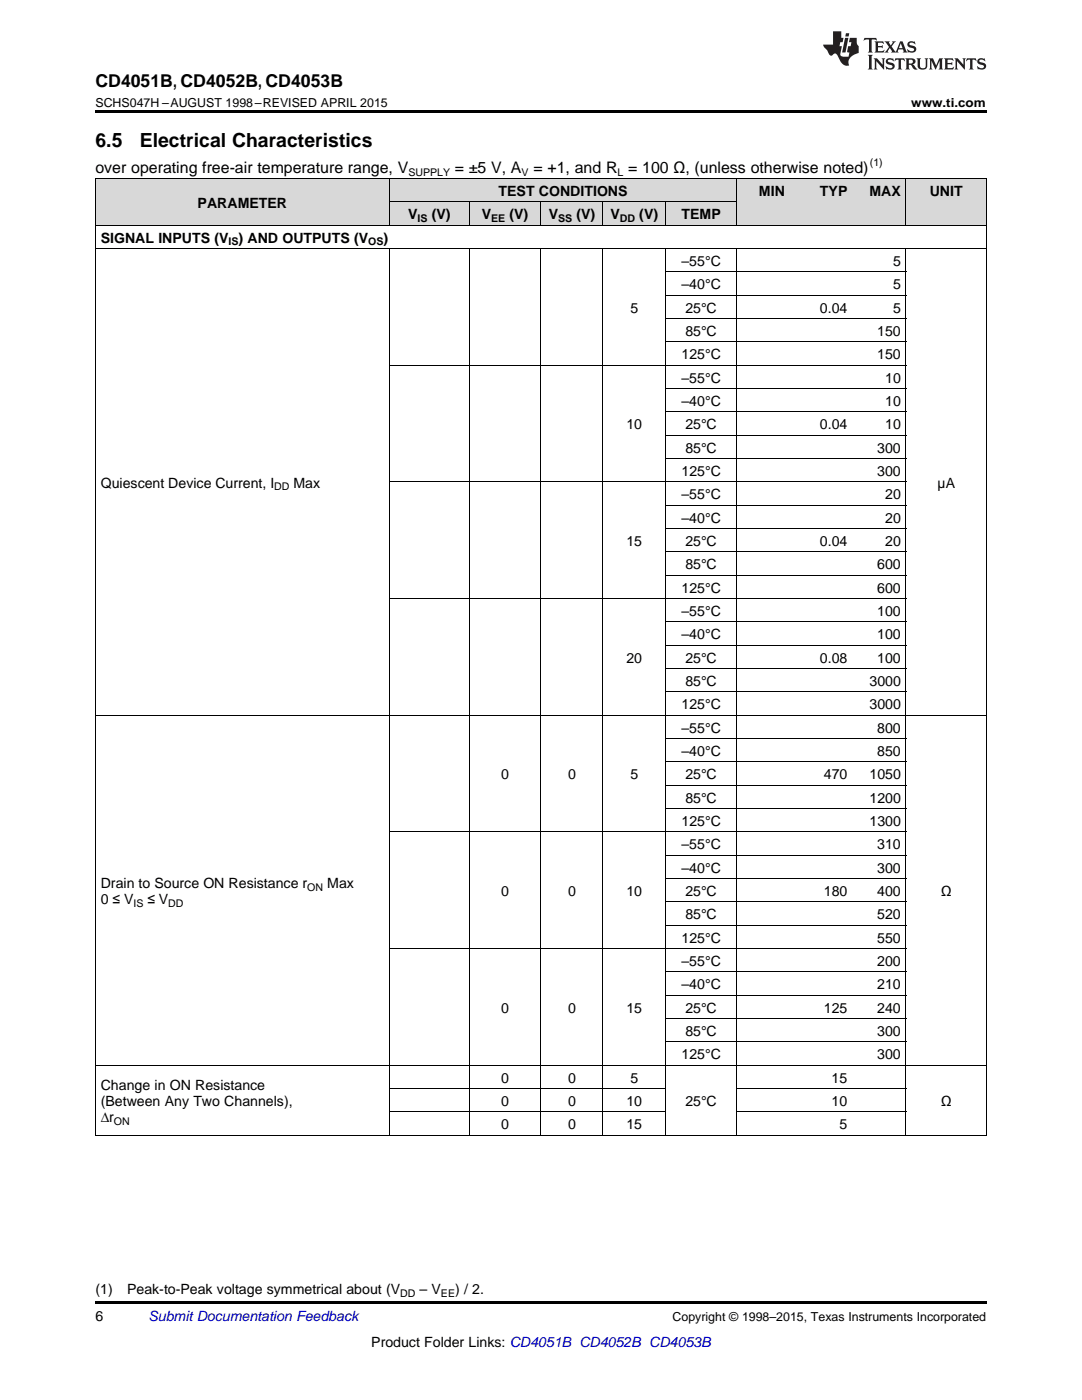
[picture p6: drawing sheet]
<svg xmlns="http://www.w3.org/2000/svg" width="216mm" height="279mm" viewBox="0 0 216 279" stroke-linecap="round" stroke-linejoin="round" font-family="sans-serif">
<g fill="#d8d8d8">
<path d="M19 35.7h19.6v9.3h-19.6z"/>
<path d="M38.6 35.7h17.8v9.3h-17.8z"/>
<path d="M56.4 35.7h21.3v9.3h-21.3z"/>
<path d="M77.7 40.4h16v4.6h-16z"/>
<path d="M93.7 40.4h14.2v4.6h-14.2z"/>
<path d="M107.9 40.4h12.5v4.6h-12.5z"/>
<path d="M120.4 40.4h12.4v4.6h-12.4z"/>
<path d="M132.8 40.4h14.2v4.6h-14.2z"/>
<path d="M147 35.7h10.7v9.3h-10.7z"/>
<path d="M157.7 35.7h12.5v9.3h-12.5z"/>
<path d="M170.2 35.7h10.6v9.3h-10.6z"/>
<path d="M180.8 35.7h16v9.3h-16z"/>
<path d="M77.7 35.7h16v4.7h-16z"/>
<path d="M93.7 35.7h14.2v4.7h-14.2z"/>
<path d="M107.9 35.7h12.5v4.7h-12.5z"/>
<path d="M120.4 35.7h12.4v4.7h-12.4z"/>
<path d="M132.8 35.7h14.2v4.7h-14.2z"/>
</g>
<path d="M19 22h177.8v.5h-177.8zM19 259.7h177.8v.5h-177.8z" fill="#000"/>
<g fill="none" stroke="#000" stroke-width=".2">
<path d="M19 35.6l177.8 .1v190.9M19.1 35.7v190.9M77.7 35.7v9.3M147 35.7v9.3M180.8 35.7v9.3M19 49.6h177.8M19 45h177.8M77.7 49.6v177M77.7 40.3h69.3M93.6 40.3v4.7M93.6 49.6v177M107.9 40.3v4.7"/>
<path d="M107.9 49.6v177M120.3 40.3v4.7M120.3 49.6v177M132.8 40.3v4.7M132.8 49.6v177M132.8 58.9h48M132.8 54.3h48M147 49.6v177M180.8 49.6v177M77.7 72.9h103.1M132.8 77.6h48M132.8 68.2h48"/>
<path d="M132.8 63.6h48M77.7 96.2h103.1M132.8 91.5h48M132.8 86.9h48M132.8 82.2h48M77.7 119.5h103.1M132.8 114.8h48M132.8 110.2h48M132.8 105.5h48M132.8 100.8h48M132.8 138.1h48M132.8 133.4h48"/>
<path d="M132.8 128.8h48M132.8 124.1h48M19 142.8h177.8M132.8 156.7h48M132.8 152.1h48M132.8 147.4h48M77.7 166h103.1M132.8 175.3h48M132.8 170.7h48M132.8 161.4h48M77.7 189.3h103.1M132.8 198.6h48"/>
<path d="M132.8 194h48M132.8 184.7h48M132.8 180h48M19 212.6h177.8M77.7 217.3h55.1M132.8 207.9h48M132.8 203.3h48M147 217.3h33.8M19 226.6h177.8M77.7 221.9h55.1M147 221.9h33.8"/>
</g>
<g fill="#231f20">
<path d="M172.5 7.6l-.1 .5 .4-.2h.6v.1v2.1l-.2 .4h.9l-.2-.4v-2.1l.1-.1h.5l.5 .2-.2-.5zM174.5 8.3l.2 .3v1.5l-.2 .4h1.8l.2-.6a1.04 1.04 0 0 1-1.3 .2v-.7h.6l.3 .2v-.6l-.3 .2h-.6v-.6l.8-.1 .4 .3-.2-.5zM176.5 8.3l.9 1.1-.9 1.1h.8l-.2-.2 .4-.7 .5 .7-.2 .2h1.5l-.2-.2 .2-.4h.9l.1 .4-.2 .2h1l-.3-.3-.7-1.9h-.5l-.9 2-.8-1 .9-1h-.8l.1 .3-.4 .5-.3-.6 .1-.2zM179.7 8.6l.4 1h-.7zM181.3 8.4a.63 .63 0 0 0-.2 .7 .63 .63 0 0 0 .6 .4l.6 .2 .1 .2a.75 .75 0 0 1-.7 .4 .75 .75 0 0 1-.6-.5l.1 .7 .1-.1a1.11 1.11 0 0 0 1.5-.6 1.13 1.13 0 0 0-1.2-.8l-.1-.4a1.04 1.04 0 0 1 1.2 .2l-.2-.5-.2 .1-.4-.2zM173.2 10.9l.2 .4v2.2l-.2 .4h1l-.3-.4v-2.2l.3-.4zM174.3 11.6l.3 .4v1.5l-.3 .4h.8l-.2-.4v-1.3l1.5 1.7v-1.9l.2-.4h-.7l.2 .4v.9l-1.1-1.3zM177 11.8a.62 .62 0 0 0-.2 .7 .62 .62 0 0 0 .6 .4l.6 .1 .1 .3a.76 .76 0 0 1-.7 .3 .76 .76 0 0 1-.7-.4l.2 .7 .1-.1a1.11 1.11 0 0 0 1.5-.6 1.13 1.13 0 0 0-1.2-.8l-.1-.4a1.04 1.04 0 0 1 1.2 .2l-.2-.6-.2 .1-.5-.1zM178.7 11.6l-.2 .6a.61 .61 0 0 1 .8-.3v1.6l-.2 .4h.9l-.2-.4v-1.6a.63 .63 0 0 1 .7 .3l-.1-.6zM180.6 11.6l.3 .4v1.5l-.3 .4h1l-.2-.2-.1-.8 .6 .2a.76 .76 0 0 0 1.2 .7l-1-1a.58 .58 0 0 0 .6-.5 .58 .58 0 0 0-.5-.6zM181.4 11.9h.1a.45 .45 0 0 1 .5 .1 .45 .45 0 0 1 .1 .5l-.8 .2zM182.9 11.6l.2 .2a2.17 2.17 0 0 0 .3 1.9 .99 .99 0 0 0 1.6-.6v-1.1l.2-.4h-.7l.2 .2a1.92 1.92 0 0 1-.2 1.8 .6 .6 0 0 1-.9-.5v-1.1l.2-.4zM185.4 11.6l.2 .4v1.5l-.2 .4h.7l-.2-.4v-1.4l.8 1.8 .8-1.8v1.4l-.2 .4h.9l-.2-.4v-1.5l.2-.4h-.8l-.6 1.5-.6-1.5zM188.4 11.6l.2 .4v1.5l-.2 .4h1.8l.1-.6a1.04 1.04 0 0 1-1.2 .1v-.6h.5l.4 .2v-.6l-.4 .2h-.5v-.7h.8l.3 .3-.1-.6zM190.5 11.6l.2 .4v1.5l-.2 .4h.7l-.2-.4v-1.3l1.5 1.7v-1.9l.2-.4h-.7l.2 .4v.9l-1.1-1.3zM192.9 11.6l-.1 .6a.61 .61 0 0 1 .7-.3l.1 1.6-.3 .4h1l-.3-.4 .1-1.6a.63 .63 0 0 1 .7 .3l-.1-.6zM195.2 11.8a.62 .62 0 0 0-.2 .7 .62 .62 0 0 0 .6 .4l.6 .1 .1 .3a.76 .76 0 0 1-.7 .3 .76 .76 0 0 1-.6-.4l.1 .7 .1-.1a1.11 1.11 0 0 0 1.6-.6 1.13 1.13 0 0 0-1.3-.8l-.1-.4a1.04 1.04 0 0 1 1.2 .2l-.1-.6-.2 .1-.5-.1z"/>
<path d="M166.2 6.3v2.6h-1.9v.4l.8 .9a.91 .91 0 0 0 1 .8 .56 .56 0 0 1 .5-.3 .56 .56 0 0 1 .5 .3l.4 .8a1.53 1.53 0 0 0 1.9 1.2 1.54 1.54 0 0 1 1-2.1l.9-.3v-1.4a1.52 1.52 0 0 1-.4-1.6h-1.3l-.2 .8h.5l-.2 .8h-.5l-.1 1v.2l.4 .1-.2 .8a1.93 1.93 0 0 1-1.6-.3l.3-1.8h-.5l.2-.8h.4l.2-.8h-.4v-1.3zM168.6 7.6l-.6 2.9h.7l.6-2.9zM168.8 6.6l-.1 .7h.6l.2-.7z"/>
</g>
<g font-size="3.9">
<text x="19" y="29.3">6.5</text>
<text x="27.9" y="29.3">Electrical Characteristics</text>
</g>
<text font-size="3.5" x="19" y="17.3">CD4051B, CD4052B, CD4053B</text>
<g font-size="3.2">
<text x="19" y="34.4">over operating free-air temperature range, V</text>
<text x="90.8" y="34.4">= ±5 V, A</text>
<text x="106.4" y="34.4">= +1, and R = 100 Ω, (unless otherwise noted)</text>
</g>
<g font-size="2.8">
<text x="39.4" y="41.4">PARAMETER</text>
<text x="99.5" y="39.1">TEST CONDITIONS</text>
<text x="151.4" y="39.1">MIN</text>
<text x="163.6" y="39.1">TYP</text>
<text x="173.5" y="39.1">MAX</text>
<text x="185.5" y="39.1">UNIT</text>
<text x="81.5" y="43.7">V</text>
<text x="86.1" y="43.7">(V)</text>
<text x="96.1" y="43.7">V</text>
<text x="101.7" y="43.7">(V)</text>
<text x="109.5" y="43.7">V</text>
<text x="115" y="43.7">(V)</text>
<text x="121.8" y="43.7">V</text>
<text x="127.6" y="43.7">(V)</text>
<text x="136" y="43.7">TEMP</text>
<text x="20.1" y="48.4">SIGNAL INPUTS (V</text>
<text x="47.6" y="48.4">) AND OUTPUTS (V</text>
<text x="76.5" y="48.4">)</text>
<text x="136" y="53.1">–55°C</text>
<text x="178.2" y="53.1">5</text>
<text x="136" y="57.7">–40°C</text>
<text x="178.2" y="57.7">5</text>
<text x="125.8" y="62.4">5</text>
<text x="136.8" y="62.4">25°C</text>
<text x="163.6" y="62.4">0.04</text>
<text x="178.2" y="62.4">5</text>
<text x="136" y="71.7">125°C</text>
<text x="136.8" y="67">85°C</text>
<text x="175" y="67">150</text>
<text x="175" y="71.7">150</text>
<text x="136" y="76.3">–55°C</text>
<text x="176.6" y="76.3">10</text>
<text x="136" y="81">–40°C</text>
<text x="176.6" y="81">10</text>
<text x="125" y="85.7">10</text>
<text x="136.8" y="85.7">25°C</text>
<text x="163.6" y="85.7">0.04</text>
<text x="176.6" y="85.7">10</text>
<text x="136" y="95">125°C</text>
<text x="136.8" y="90.3">85°C</text>
<text x="175" y="90.3">300</text>
<text x="175" y="95">300</text>
<text x="20.1" y="97.3">Quiescent Device Current, I</text>
<text x="58.5" y="97.3">Max</text>
<text x="136" y="99.6">–55°C</text>
<text x="176.6" y="99.6">20</text>
<text x="187.1" y="97.3">µA</text>
<text x="136" y="104.3">–40°C</text>
<text x="176.6" y="104.3">20</text>
<text x="125" y="108.9">15</text>
<text x="136.8" y="108.9">25°C</text>
<text x="136.8" y="113.6">85°C</text>
<text x="163.6" y="108.9">0.04</text>
<text x="175" y="113.6">600</text>
<text x="176.6" y="108.9">20</text>
<text x="136" y="118.3">125°C</text>
<text x="175" y="118.3">600</text>
<text x="136" y="122.9">–55°C</text>
<text x="175" y="122.9">100</text>
<text x="136" y="127.6">–40°C</text>
<text x="175" y="127.6">100</text>
<text x="125" y="132.2">20</text>
<text x="136.8" y="132.2">25°C</text>
<text x="136.8" y="136.9">85°C</text>
<text x="163.6" y="132.2">0.08</text>
<text x="173.5" y="136.9">3000</text>
<text x="175" y="132.2">100</text>
<text x="136" y="141.5">125°C</text>
<text x="173.5" y="141.5">3000</text>
<text x="136" y="146.2">–55°C</text>
<text x="175" y="146.2">800</text>
<text x="100" y="155.5">0</text>
<text x="113.4" y="155.5">0</text>
<text x="125.8" y="155.5">5</text>
<text x="136" y="150.8">–40°C</text>
<text x="136.8" y="155.5">25°C</text>
<text x="164.4" y="155.5">470</text>
<text x="173.5" y="155.5">1050</text>
<text x="175" y="150.8">850</text>
<text x="136.8" y="160.2">85°C</text>
<text x="173.5" y="160.2">1200</text>
<text x="136" y="164.8">125°C</text>
<text x="173.5" y="164.8">1300</text>
<text x="136" y="169.5">–55°C</text>
<text x="175" y="169.5">310</text>
<text x="20.1" y="177.2">Drain to Source ON Resistance r</text>
<text x="65.3" y="177.2">Max</text>
<text x="100" y="178.8">0</text>
<text x="113.4" y="178.8">0</text>
<text x="125" y="178.8">10</text>
<text x="136" y="174.1">–40°C</text>
<text x="136.8" y="178.8">25°C</text>
<text x="164.4" y="178.8">180</text>
<text x="175" y="174.1">300</text>
<text x="175" y="178.8">400</text>
<text x="187.7" y="178.8">Ω</text>
<text x="20.1" y="180.4">0 ≤ V</text>
<text x="29.4" y="180.4">≤ V</text>
<text x="136.8" y="183.4">85°C</text>
<text x="175" y="183.4">520</text>
<text x="136" y="188.1">125°C</text>
<text x="175" y="188.1">550</text>
<text x="136" y="192.8">–55°C</text>
<text x="136" y="197.4">–40°C</text>
<text x="175" y="192.8">200</text>
<text x="175" y="197.4">210</text>
<text x="100" y="202.1">0</text>
<text x="113.4" y="202.1">0</text>
<text x="125" y="202.1">15</text>
<text x="136.8" y="202.1">25°C</text>
<text x="164.4" y="202.1">125</text>
<text x="175" y="202.1">240</text>
<text x="136.8" y="206.7">85°C</text>
<text x="175" y="206.7">300</text>
<text x="136" y="211.4">125°C</text>
<text x="175" y="211.4">300</text>
<text x="20.1" y="217.5">Change in ON Resistance</text>
<text x="20.1" y="220.7">(Between Any Two Channels),</text>
<text x="100" y="216">0</text>
<text x="100" y="220.7">0</text>
<text x="113.4" y="216">0</text>
<text x="113.4" y="220.7">0</text>
<text x="125" y="220.7">10</text>
<text x="125.8" y="216">5</text>
<text x="136.8" y="220.7">25°C</text>
<text x="165.9" y="216">15</text>
<text x="165.9" y="220.7">10</text>
<text x="187.7" y="220.7">Ω</text>
<text x="20.1" y="223.9">∆r</text>
<text x="100" y="225.4">0</text>
<text x="113.4" y="225.4">0</text>
<text x="125" y="225.4">15</text>
<text x="167.5" y="225.4">5</text>
<text x="19" y="258.2">(1)</text>
<text x="19" y="263.6">6</text>
<text x="25.4" y="258.2">Peak-to-Peak voltage symmetrical about (V</text>
<text x="83.7" y="258.2">– V</text>
<text x="90.8" y="258.2">) / 2.</text>
<text x="74.1" y="268.9">Product Folder Links: CD4051B CD4052B CD4053B</text>
</g>
<text font-size="2.8" fill="#0000c8" x="29.6" y="263.6">Submit Documentation Feedback</text>
<g font-size="2.5">
<text x="19" y="21.4">SCHS047H –AUGUST 1998–REVISED APRIL 2015</text>
<text x="181.8" y="21.4">www.ti.com</text>
<text x="134.2" y="263.6">Copyright © 1998–2015, Texas Instruments Incorporated</text>
</g>
<g font-size="2.1">
<text x="81.5" y="35.1">SUPPLY</text>
<text x="104.1" y="35.1">V</text>
<text x="123.2" y="35.1">L</text>
<text x="173.6" y="33.2">(1)</text>
<text x="83.3" y="44.3">IS</text>
<text x="98" y="44.3">EE</text>
<text x="111.4" y="44.3">SS</text>
<text x="123.7" y="44.3">DD</text>
<text x="45.6" y="49">IS</text>
<text x="73.5" y="49">OS</text>
<text x="54.7" y="97.9">DD</text>
<text x="61.3" y="177.8">ON</text>
<text x="26.6" y="180.9">IS</text>
<text x="33.6" y="180.9">DD</text>
<text x="22.7" y="224.4">ON</text>
<text x="79.8" y="258.8">DD</text>
<text x="88" y="258.8">EE</text>
</g>
</svg>
